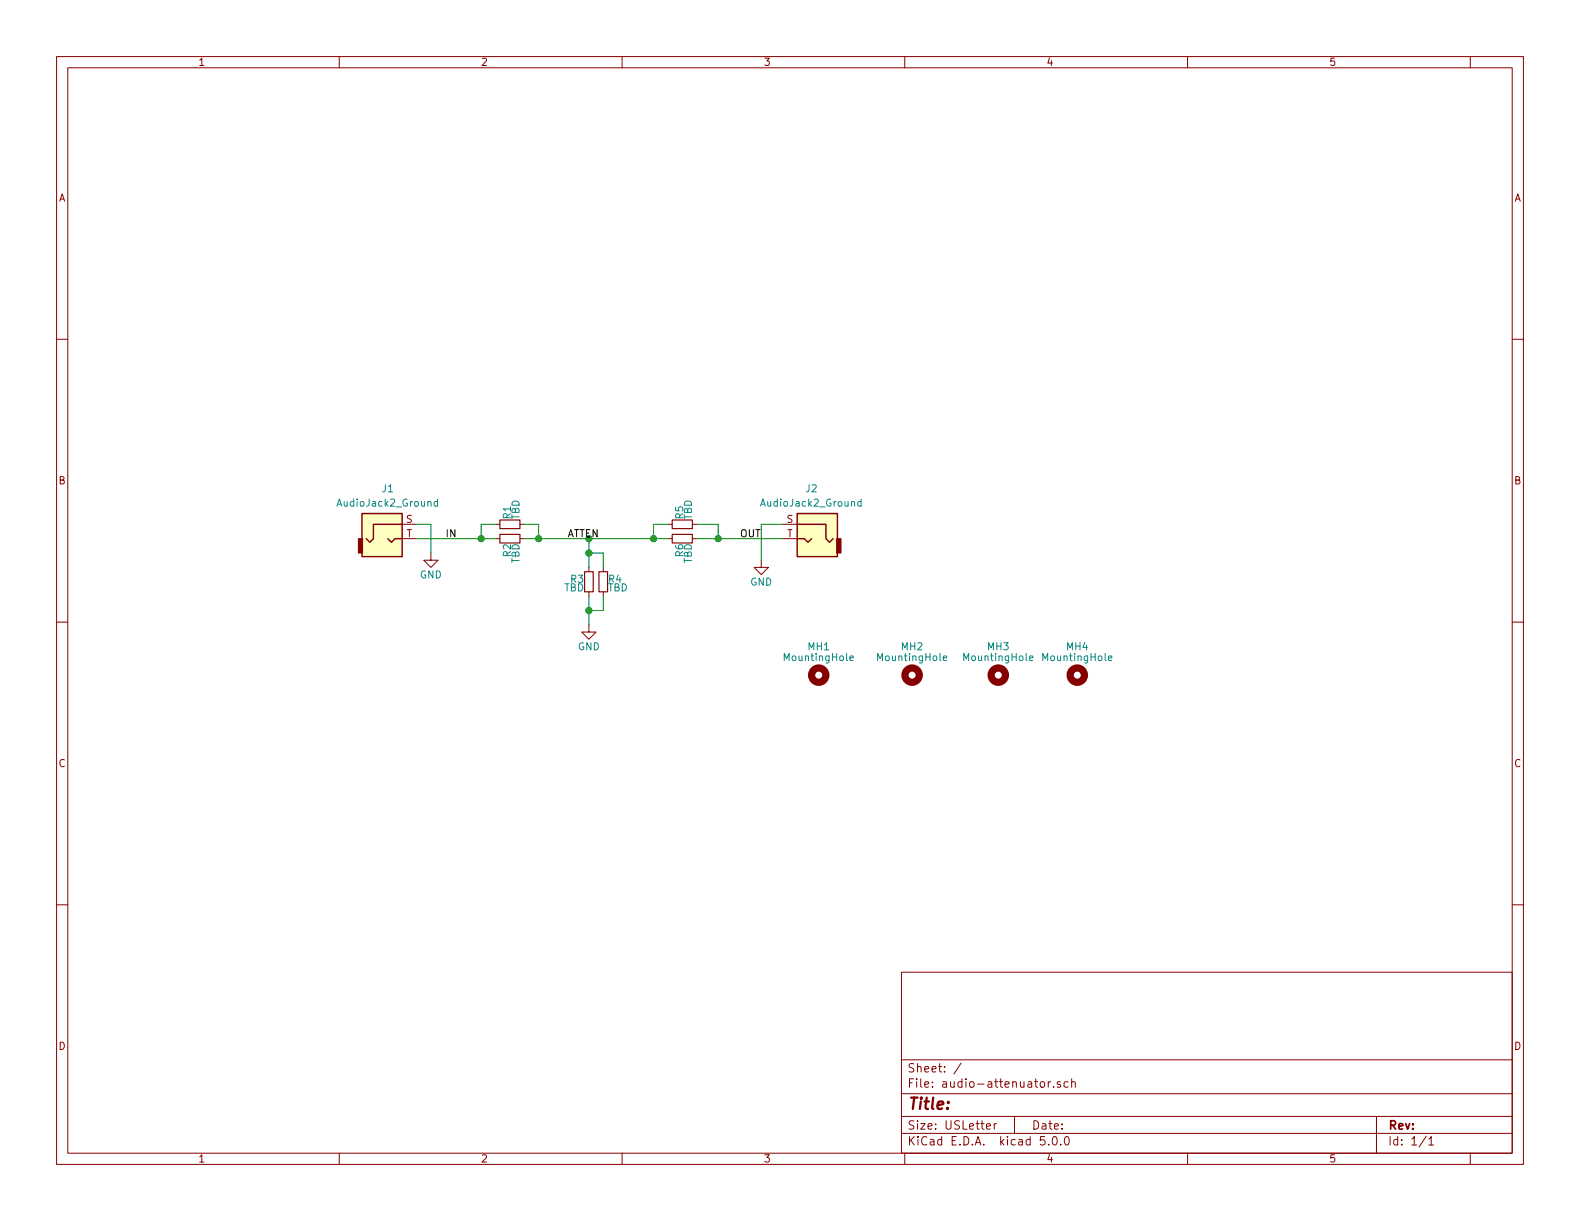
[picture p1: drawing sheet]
EESchema Schematic File Version 4
LIBS:audio-attenuator-cache
EELAYER 26 0
EELAYER END
$Descr USLetter 11000 8500
encoding utf-8
Sheet 1 1
Title ""
Date ""
Rev ""
Comp ""
Comment1 ""
Comment2 ""
Comment3 ""
Comment4 ""
$EndDescr
$Comp
L Device:R_Small R2
U 1 1
P 3550 3750
F 0 "R2" H 3580 3770 50  0000 L CNN
F 1 "TBD" H 3580 3710 50  0000 L CNN
F 2 "Resistors_ThroughHole:R_Axial_Power_L48.0mm_W12.5mm_P60.96mm" H 3550 3750 50  0001 C CNN
F 3 "~" H 3550 3750 50  0001 C CNN
	1    3550 3750
	0    -1   1    0   
$EndComp
$Comp
L Device:R_Small R6
U 1 1
P 4750 3750
F 0 "R6" H 4780 3770 50  0000 L CNN
F 1 "TBD" H 4780 3710 50  0000 L CNN
F 2 "Resistors_ThroughHole:R_Axial_Power_L48.0mm_W12.5mm_P60.96mm" H 4750 3750 50  0001 C CNN
F 3 "~" H 4750 3750 50  0001 C CNN
	1    4750 3750
	0    -1   1    0   
$EndComp
$Comp
L Device:R_Small R3
U 1 1
P 4100 4050
F 0 "R3" H 4130 4070 50  0000 L CNN
F 1 "TBD" H 4130 4010 50  0000 L CNN
F 2 "Resistors_ThroughHole:R_Axial_Power_L48.0mm_W12.5mm_P60.96mm" H 4100 4050 50  0001 C CNN
F 3 "~" H 4100 4050 50  0001 C CNN
	1    4100 4050
	-1   0    0    -1  
$EndComp
$Comp
L Device:R_Small R4
U 1 1
P 4200 4050
F 0 "R4" H 4230 4070 50  0000 L CNN
F 1 "TBD" H 4230 4010 50  0000 L CNN
F 2 "Resistors_ThroughHole:R_Axial_Power_L48.0mm_W12.5mm_P60.96mm" H 4200 4050 50  0001 C CNN
F 3 "~" H 4200 4050 50  0001 C CNN
	1    4200 4050
	1    0    0    -1  
$EndComp
$Comp
L Device:R_Small R1
U 1 1
P 3550 3650
F 0 "R1" H 3580 3670 50  0000 L CNN
F 1 "TBD" H 3580 3610 50  0000 L CNN
F 2 "Resistors_ThroughHole:R_Axial_Power_L48.0mm_W12.5mm_P60.96mm" H 3550 3650 50  0001 C CNN
F 3 "~" H 3550 3650 50  0001 C CNN
	1    3550 3650
	0    -1   -1   0   
$EndComp
$Comp
L Device:R_Small R5
U 1 1
P 4750 3650
F 0 "R5" H 4780 3670 50  0000 L CNN
F 1 "TBD" H 4780 3610 50  0000 L CNN
F 2 "Resistors_ThroughHole:R_Axial_Power_L48.0mm_W12.5mm_P60.96mm" H 4750 3650 50  0001 C CNN
F 3 "~" H 4750 3650 50  0001 C CNN
	1    4750 3650
	0    -1   -1   0   
$EndComp
Wire Wire Line
	3650 3750 3750 3750
Wire Wire Line
	3650 3650 3750 3650
Wire Wire Line
	3750 3650 3750 3750
Connection ~ 3750 3750
Wire Wire Line
	3750 3750 4100 3750
Wire Wire Line
	4650 3650 4550 3650
Wire Wire Line
	4550 3650 4550 3750
Connection ~ 4550 3750
Wire Wire Line
	4550 3750 4650 3750
Wire Wire Line
	4100 3750 4100 3850
Connection ~ 4100 3750
Wire Wire Line
	4100 3750 4550 3750
Wire Wire Line
	4100 3850 4200 3850
Wire Wire Line
	4200 3850 4200 3950
Connection ~ 4100 3850
Wire Wire Line
	4100 3850 4100 3950
$Comp
L power:GND #PWR02
U 1 1
P 4100 4350
F 0 "#PWR02" H 4100 4100 50  0001 C CNN
F 1 "GND" H 4100 4200 50  0000 C CNN
F 2 "" H 4100 4350 50  0001 C CNN
F 3 "" H 4100 4350 50  0001 C CNN
	1    4100 4350
	1    0    0    -1  
$EndComp
Wire Wire Line
	4100 4150 4100 4250
Wire Wire Line
	4200 4150 4200 4250
Wire Wire Line
	4200 4250 4100 4250
Connection ~ 4100 4250
Wire Wire Line
	4100 4250 4100 4350
$Comp
L Connector:AudioJack2_Ground J1
U 1 1
P 2700 3750
F 0 "J1" H 2700 4100 50  0000 C CNN
F 1 "AudioJack2_Ground" H 2700 4000 50  0000 C CNN
F 2 "attenuator:NYS2162-U" H 2700 3750 50  0001 C CNN
F 3 "~" H 2700 3750 50  0001 C CNN
F 4 "568-NYS216/2" H 2700 3750 50  0001 C CNN "Mouser"
	1    2700 3750
	1    0    0    -1  
$EndComp
Wire Wire Line
	2900 3750 3350 3750
Wire Wire Line
	3450 3650 3350 3650
Wire Wire Line
	3350 3650 3350 3750
Connection ~ 3350 3750
Wire Wire Line
	3350 3750 3450 3750
$Comp
L power:GND #PWR01
U 1 1
P 3000 3850
F 0 "#PWR01" H 3000 3600 50  0001 C CNN
F 1 "GND" H 3000 3700 50  0000 C CNN
F 2 "" H 3000 3850 50  0001 C CNN
F 3 "" H 3000 3850 50  0001 C CNN
	1    3000 3850
	1    0    0    -1  
$EndComp
Wire Wire Line
	3000 3850 3000 3650
Wire Wire Line
	3000 3650 2900 3650
Wire Wire Line
	4850 3750 5000 3750
Wire Wire Line
	4850 3650 5000 3650
Wire Wire Line
	5000 3650 5000 3750
Connection ~ 5000 3750
Wire Wire Line
	5000 3750 5450 3750
$Comp
L power:GND #PWR03
U 1 1
P 5300 3900
F 0 "#PWR03" H 5300 3650 50  0001 C CNN
F 1 "GND" H 5300 3750 50  0000 C CNN
F 2 "" H 5300 3900 50  0001 C CNN
F 3 "" H 5300 3900 50  0001 C CNN
	1    5300 3900
	1    0    0    -1  
$EndComp
Wire Wire Line
	5300 3650 5450 3650
Wire Wire Line
	5300 3900 5300 3650
$Comp
L Connector:AudioJack2_Ground J2
U 1 1
P 5650 3750
F 0 "J2" H 5650 4100 50  0000 C CNN
F 1 "AudioJack2_Ground" H 5650 4000 50  0000 C CNN
F 2 "attenuator:NYS2162-U" H 5650 3750 50  0001 C CNN
F 3 "~" H 5650 3750 50  0001 C CNN
F 4 "568-NYS216/2" H 5650 3750 50  0001 C CNN "Mouser"
	1    5650 3750
	-1   0    0    -1  
$EndComp
$Comp
L Mechanical:MountingHole MH1
U 1 1
P 5700 4700
F 0 "MH1" H 5700 4900 50  0000 C CNN
F 1 "MountingHole" H 5700 4825 50  0000 C CNN
F 2 "Mounting_Holes:MountingHole_3.2mm_M3" H 5700 4700 50  0001 C CNN
F 3 "~" H 5700 4700 50  0001 C CNN
	1    5700 4700
	1    0    0    -1  
$EndComp
$Comp
L Mechanical:MountingHole MH2
U 1 1
P 6350 4700
F 0 "MH2" H 6350 4900 50  0000 C CNN
F 1 "MountingHole" H 6350 4825 50  0000 C CNN
F 2 "Mounting_Holes:MountingHole_3.2mm_M3" H 6350 4700 50  0001 C CNN
F 3 "~" H 6350 4700 50  0001 C CNN
	1    6350 4700
	1    0    0    -1  
$EndComp
$Comp
L Mechanical:MountingHole MH3
U 1 1
P 6950 4700
F 0 "MH3" H 6950 4900 50  0000 C CNN
F 1 "MountingHole" H 6950 4825 50  0000 C CNN
F 2 "Mounting_Holes:MountingHole_3.2mm_M3" H 6950 4700 50  0001 C CNN
F 3 "~" H 6950 4700 50  0001 C CNN
	1    6950 4700
	1    0    0    -1  
$EndComp
$Comp
L Mechanical:MountingHole MH4
U 1 1
P 7500 4700
F 0 "MH4" H 7500 4900 50  0000 C CNN
F 1 "MountingHole" H 7500 4825 50  0000 C CNN
F 2 "Mounting_Holes:MountingHole_3.2mm_M3" H 7500 4700 50  0001 C CNN
F 3 "~" H 7500 4700 50  0001 C CNN
	1    7500 4700
	1    0    0    -1  
$EndComp
Text Label 3100 3750 0    50   ~ 0
IN
Text Label 5150 3750 0    50   ~ 0
OUT
Text Label 3950 3750 0    50   ~ 0
ATTEN
$EndSCHEMATC
